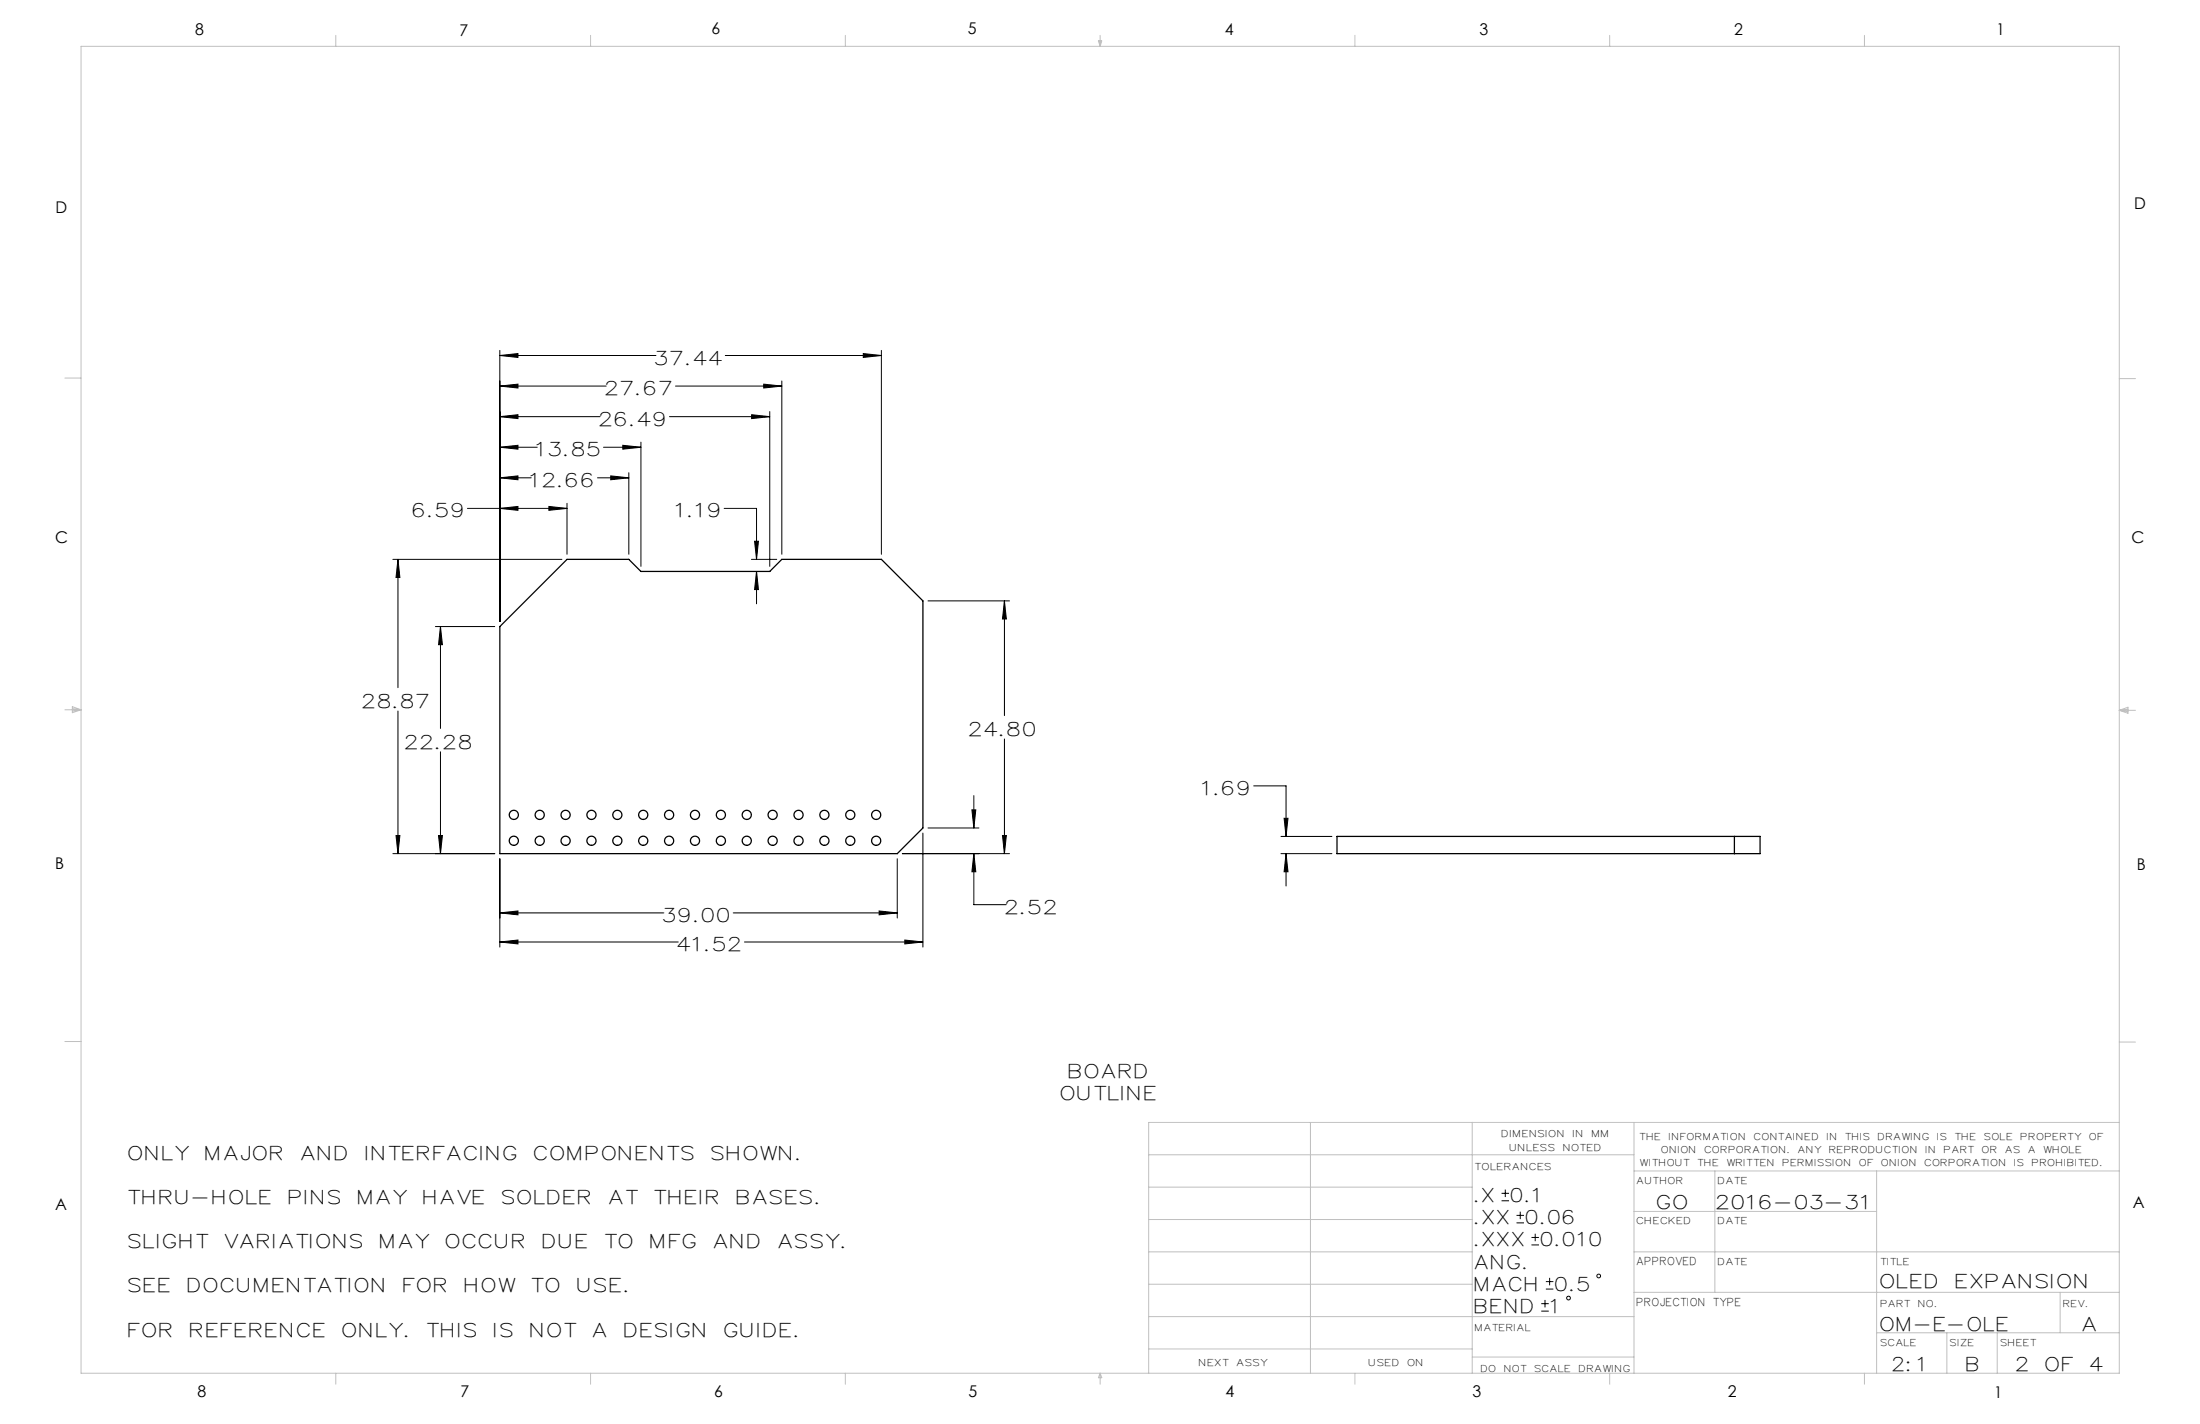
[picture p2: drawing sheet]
<svg xmlns="http://www.w3.org/2000/svg" width="432mm" height="279mm" viewBox="0 0 432 279" stroke-linecap="round" stroke-linejoin="round" font-family="sans-serif">
<g fill="none" stroke="#000" stroke-width=".2">
<path d="M98.1 75.8l3.6-.4v.7zM98.1 69.8l3.6-.4v.7zM98.1 68.8v53.1M98.1 75.8h20.9M98.1 69.8h30.6M132.6 75.8h20.9M142.4 69.8h30.6M149.9 75.4l3.6 .4-3.6 .3zM153.5 74.8v34M169.4 69.4l3.6 .4-3.6 .3zM173 68.8v40M91.7 99.8h19.6"/>
<path d="M98.1 99.8l3.6-.4v.7zM98.1 93.8l3.6-.4v.7zM98.1 87.8l3.6-.4v.7zM98.1 81.8l3.6-.4v.7zM98.1 93.8h6.2M98.1 87.8h7.3M98.1 81.8h19.7M107.7 99.4l3.6 .4-3.6 .3zM111.3 98.8v10M117.3 93.8h6.1M118.5 87.8h7.3M119.9 93.4l3.5 .4-3.5 .3z"/>
<path d="M122.2 87.4l3.6 .4-3.6 .3zM123.4 92.8v16M125.8 86.8v24.3M131.4 81.8h19.7M142.1 99.8h6.4v10M147.5 81.4l3.6 .4-3.6 .3zM151.1 80.8v30.3M77.1 109.8h33.2M78.1 109.8l.4 3.5h-.8zM78.1 109.8v25.1M147.5 109.8h5M148.1 106.2h.8l-.4 3.6z"/>
<path d="M148.5 112.1l.4 3.6h-.8zM148.5 112.1v6.4M182.1 117.9h16M197.1 117.9l.4 3.6h-.7zM197.1 117.9v22.5M78.1 139.5v28M85.5 122.9h11.6M86.5 122.9l.3 3.6h-.7zM86.5 122.9v20M86.5 147.5v20M190.8 158.9h.7l-.4 3.6zM191.1 156.1v6.4"/>
<path d="M197.1 145v22.5M246.1 154.2h6.3v9.9M77.1 167.5h20M77.7 163.9h.8l-.4 3.6zM86.1 163.9h.7l-.3 3.6zM98.1 179.1l3.6-.4v.8zM98.1 168.5v17.3M98.1 179.1h32.2M143.9 179.1h32.2M172.5 178.7l3.6 .4-3.6 .4zM176.1 168.5v11.6M177.1 167.5h21"/>
<path d="M181.1 163.5v22.3M182.1 162.5h10M191.1 167.5l.4 3.5h-.7zM191.1 167.5v10h6.4M196.8 163.9h.7l-.4 3.6zM251.4 167.5h10M251.4 164.1h10M252 160.6h.8l-.4 3.5zM252.4 167.5l.4 3.5h-.8zM252.4 167.5v6.3M98.1 184.8l3.6-.4v.8zM98.1 184.8h35"/>
<path d="M146.1 184.8h35M177.6 184.4l3.5 .4-3.5 .4zM294.7 235.6h1.5M294.7 234.1h1.5M295.4 233.4v1.5M297.7 239.9h1.4M297.7 238.5h1.4M298.4 237.7v1.5M300.6 244.3h1.5M300.6 242.8h1.5M301.3 242.1v1.4M302.5 257.3h1.5"/>
<path d="M302.5 255.8h1.5M303.2 255.1v1.4M303.4 252.9h1.5M303.4 251.5h1.5M304.1 250.7v1.5"/>
<circle cx="307.9" cy="254.7" r=".37"/>
<circle cx="313.8" cy="250.4" r=".37"/>
</g>
<g fill="none" stroke="#c0c0c0" stroke-width=".2">
<path d="M15.9 9.1h400.1v260.3h-400.1zM65.9 6.9v2.2M115.9 6.9v2.2M165.9 6.9v2.2M215.6 8h.6l-.3 1.1zM215.7 8l.2 1.1M215.9 6.9v2.2M216 8l-.1 1.1M265.9 6.9v2.2M315.9 6.9v2.2M365.9 6.9v2.2M12.7 74.2h3.2"/>
<path d="M416 74.3h3.1M12.7 139.3h3.2M14.2 139l1.7 .3M14.2 138.7l1.7 .6-1.7 .5zM15.9 139.3l-1.7 .2M416 139.4h3.1M416 139.4l1.7-.6v1.1zM416 139.4l1.7 .2M417.7 139.1l-1.7 .3M12.7 204.4h3.2M416 204.5h3.1M225.5 226.6h95.2"/>
<path d="M225.5 239.3h63.5M225.5 232.9h63.5M257.2 220.2v49.2M289 220.2v49.2M320.7 220.2v49.2M320.7 237.7h47.6M320.7 229.8h95.3M336.6 229.8v23.8M368.3 229.8v39.6M416 220.2h-190.5v49.2M225.5 258.3h95.2M225.5 245.6h63.5"/>
<path d="M225.5 252h63.5M320.7 253.6h95.3M320.7 245.6h95.3M404.3 253.6v7.9M65.9 269.4v2.2M115.9 269.4v2.2M165.9 269.4v2.2M215.9 269.4v2.2M215.9 269.4l.3 .9h-.6zM225.5 264.7h63.5M265.9 269.4v2.2M289 266.3h31.7"/>
<path d="M315.9 269.4v2.2M365.9 269.4v2.2M368.3 261.5h47.7M382.1 261.5v7.9M392 261.5v7.9"/>
</g>
<path d="M98.1 184.8l3.6-.4v.8zM177.6 184.4l3.5 .4-3.5 .4zM98.1 179.1l3.6-.4v.8zM172.5 178.7l3.6 .4-3.6 .4zM86.5 122.9l.3 3.6h-.7zM86.1 163.9h.7l-.3 3.6zM77.7 163.9h.8l-.4 3.6zM78.1 109.8l.4 3.5h-.8zM98.1 99.8l3.6-.4v.7zM107.7 99.4l3.6 .4-3.6 .3zM98.1 93.8l3.6-.4v.7zM119.9 93.4l3.5 .4-3.5 .3zM98.1 87.8l3.6-.4v.7zM122.2 87.4l3.6 .4-3.6 .3zM98.1 81.8l3.6-.4v.7zM147.5 81.4l3.6 .4-3.6 .3zM98.1 75.8l3.6-.4v.7zM149.9 75.4l3.6 .4-3.6 .3zM98.1 69.8l3.6-.4v.7zM169.4 69.4l3.6 .4-3.6 .3zM196.8 163.9h.7l-.4 3.6zM197.1 117.9l.4 3.6h-.7zM191.1 167.5l.4 3.5h-.7zM190.8 158.9h.7l-.4 3.6zM148.5 112.1l.4 3.6h-.8zM148.1 106.2h.8l-.4 3.6zM252 160.6h.8l-.4 3.5zM252.4 167.5l.4 3.5h-.8z" fill="#000"/>
<g fill="none" stroke="#000" stroke-width=".25">
<path d="M98.1 122.9l13.2-13.1h12.1l2.4 2.3h25.3l2.4-2.3h19.5l8.1 8.1v44.6l-5 5h-78zM262.4 164.1h83.1v3.4h-83.1zM340.4 164.1v3.4"/>
<circle cx="100.8" cy="159.9" r=".9"/>
<circle cx="105.9" cy="159.9" r=".9"/>
<circle cx="111" cy="159.9" r=".9"/>
<circle cx="116.1" cy="159.9" r=".9"/>
<circle cx="121.2" cy="159.9" r=".9"/>
<circle cx="126.2" cy="159.9" r=".9"/>
<circle cx="131.3" cy="159.9" r=".9"/>
<circle cx="136.4" cy="159.9" r=".9"/>
<circle cx="141.5" cy="159.9" r=".9"/>
<circle cx="146.6" cy="159.9" r=".9"/>
<circle cx="151.6" cy="159.9" r=".9"/>
<circle cx="156.7" cy="159.9" r=".9"/>
<circle cx="161.8" cy="159.9" r=".9"/>
<circle cx="166.9" cy="159.9" r=".9"/>
<circle cx="172" cy="159.9" r=".9"/>
<circle cx="100.8" cy="165" r=".9"/>
<circle cx="105.9" cy="165" r=".9"/>
<circle cx="111" cy="165" r=".9"/>
<circle cx="116.1" cy="165" r=".9"/>
<circle cx="121.2" cy="165" r=".9"/>
<circle cx="126.2" cy="165" r=".9"/>
<circle cx="131.3" cy="165" r=".9"/>
<circle cx="136.4" cy="165" r=".9"/>
<circle cx="141.5" cy="165" r=".9"/>
<circle cx="146.6" cy="165" r=".9"/>
<circle cx="151.6" cy="165" r=".9"/>
<circle cx="156.7" cy="165" r=".9"/>
<circle cx="161.8" cy="165" r=".9"/>
<circle cx="166.9" cy="165" r=".9"/>
<circle cx="172" cy="165" r=".9"/>
</g>
<g font-size="3.7">
<text x="128.7" y="71.5">37.44</text>
<text x="119" y="77.5">27.67</text>
<text x="117.8" y="83.5">26.49</text>
<text x="105.4" y="89.5">13.85</text>
<text x="104.3" y="95.5">12.66</text>
<text x="81.2" y="101.5">6.59</text>
<text x="132.8" y="101.5">1.19</text>
<text x="71.3" y="139">28.87</text>
<text x="79.6" y="147">22.28</text>
<text x="190.3" y="144.5">24.80</text>
<text x="236.1" y="156">1.69</text>
<text x="197.5" y="179.3">2.52</text>
<text x="130.3" y="180.9">39.00</text>
<text x="133.1" y="186.6">41.52</text>
<text x="208.3" y="215.9">OUTLINE</text>
<text x="209.9" y="211.6">BOARD</text>
<text x="25.4" y="227.6">ONLY</text>
<text x="40.5" y="227.6">MAJOR</text>
<text x="59.2" y="227.6">AND</text>
<text x="71.9" y="227.6">INTERFACING</text>
<text x="105" y="227.6">COMPONENTS</text>
<text x="139.7" y="227.6">SHOWN.</text>
<text x="25.4" y="236.3">THRU-HOLE</text>
<text x="56.8" y="236.3">PINS</text>
<text x="70.4" y="236.3">MAY</text>
<text x="83.3" y="236.3">HAVE</text>
<text x="98.7" y="236.3">SOLDER</text>
<text x="119.7" y="236.3">AT</text>
<text x="128.6" y="236.3">THEIR</text>
<text x="144.7" y="236.3">BASES.</text>
<text x="289.6" y="235.9">.X</text>
<text x="296.7" y="235.9">0.1</text>
<text x="325.4" y="237.1">GO</text>
<text x="337" y="237.1">2016-03-31</text>
<text x="25.4" y="244.9">SLIGHT</text>
<text x="44.3" y="244.9">VARIATIONS</text>
<text x="74.8" y="244.9">MAY</text>
<text x="87.6" y="244.9">OCCUR</text>
<text x="106.7" y="244.9">DUE</text>
<text x="118.9" y="244.9">TO</text>
<text x="127.8" y="244.9">MFG</text>
<text x="140.2" y="244.9">AND</text>
<text x="152.9" y="244.9">ASSY.</text>
<text x="289.6" y="244.6">.XXX</text>
<text x="289.6" y="240.2">.XX</text>
<text x="299.6" y="240.2">0.06</text>
<text x="302.6" y="244.6">0.010</text>
<text x="289.6" y="248.9">ANG.</text>
<text x="25.4" y="253.6">SEE</text>
<text x="37" y="253.6">DOCUMENTATION</text>
<text x="79.3" y="253.6">FOR</text>
<text x="91.4" y="253.6">HOW</text>
<text x="104.5" y="253.6">TO</text>
<text x="113.5" y="253.6">USE.</text>
<text x="289.6" y="257.6">BEND</text>
<text x="289.6" y="253.2">MACH</text>
<text x="304.5" y="257.6">1</text>
<text x="305.4" y="253.2">0.5</text>
<text x="369.2" y="252.8">OLED</text>
<text x="384" y="252.8">EXPANSION</text>
<text x="25.4" y="262.3">FOR</text>
<text x="37.5" y="262.3">REFERENCE</text>
<text x="67.4" y="262.3">ONLY.</text>
<text x="84" y="262.3">THIS</text>
<text x="97.1" y="262.3">IS</text>
<text x="104.2" y="262.3">NOT</text>
<text x="116.5" y="262.3">A</text>
<text x="122.7" y="262.3">DESIGN</text>
<text x="142.3" y="262.3">GUIDE.</text>
<text x="369.2" y="261.2">OM-E-OLE</text>
<text x="408.9" y="261.2">A</text>
<text x="371.6" y="269.1">2:1</text>
<text x="386.1" y="269.1">B</text>
<text x="395.8" y="269.1">2</text>
<text x="401.6" y="269.1">OF</text>
<text x="410.4" y="269.1">4</text>
</g>
<g font-size="3.2">
<text x="38.3" y="6.9">8</text>
<text x="90.2" y="7">7</text>
<text x="139.7" y="6.8">6</text>
<text x="190" y="6.8">5</text>
<text x="240.4" y="6.8">4</text>
<text x="290.4" y="6.9">3</text>
<text x="340.4" y="6.8">2</text>
<text x="391.9" y="6.9">1</text>
<text x="10.9" y="41.8">D</text>
<text x="418.9" y="41">D</text>
<text x="10.9" y="106.5">C</text>
<text x="418.4" y="106.6">C</text>
<text x="10.8" y="170.4">B</text>
<text x="419.4" y="170.8">B</text>
<text x="10.8" y="237.4">A</text>
<text x="418.6" y="237">A</text>
<text x="38.8" y="274.1">8</text>
<text x="90.4" y="274.1">7</text>
<text x="140.2" y="274.1">6</text>
<text x="190.1" y="274.1">5</text>
<text x="240.5" y="274.1">4</text>
<text x="289" y="274.1">3</text>
<text x="339.1" y="274.1">2</text>
<text x="391.4" y="274.4">1</text>
</g>
<g font-size="2.1">
<text x="321.3" y="248.2">APPROVED</text>
<text x="321.3" y="256.3">PROJECTION TYPE</text>
</g>
<g font-size="1.8">
<text x="294.9" y="223.2">DIMENSION</text>
<text x="296.4" y="225.8">UNLESS</text>
<text x="306.9" y="225.8">NOTED</text>
<text x="308.8" y="223.2">IN</text>
<text x="312.5" y="223.2">MM</text>
<text x="321.9" y="223.6">THE</text>
<text x="326.2" y="226.2">ONION</text>
<text x="327.7" y="223.6">INFORMATION</text>
<text x="334.7" y="226.2">CORPORATION.</text>
<text x="344.4" y="223.6">CONTAINED</text>
<text x="353" y="226.2">ANY</text>
<text x="358.7" y="223.6">IN</text>
<text x="359.1" y="226.2">REPRODUCTION</text>
<text x="362.3" y="223.6">THIS</text>
<text x="368.7" y="223.6">DRAWING</text>
<text x="378.1" y="226.2">IN</text>
<text x="380.4" y="223.6">IS</text>
<text x="381.7" y="226.2">PART</text>
<text x="383.8" y="223.6">THE</text>
<text x="389.1" y="226.2">OR</text>
<text x="389.6" y="223.6">SOLE</text>
<text x="393.7" y="226.2">AS</text>
<text x="396.7" y="223.6">PROPERTY</text>
<text x="398.2" y="226.2">A</text>
<text x="401.2" y="226.2">WHOLE</text>
<text x="410.2" y="223.6">OF</text>
<text x="289.6" y="229.5">TOLERANCES</text>
<text x="321.3" y="232.2">AUTHOR</text>
<text x="322" y="228.8">WITHOUT</text>
<text x="333.3" y="228.8">THE</text>
<text x="337.3" y="232.2">DATE</text>
<text x="339" y="228.8">WRITTEN</text>
<text x="350" y="228.8">PERMISSION</text>
<text x="365" y="228.8">OF</text>
<text x="369.4" y="228.8">ONION</text>
<text x="377.9" y="228.8">CORPORATION</text>
<text x="395.5" y="228.8">IS</text>
<text x="398.9" y="228.8">PROHIBITED.</text>
<text x="321.3" y="240.1">CHECKED</text>
<text x="337.3" y="240.1">DATE</text>
<text x="337.3" y="248.2">DATE</text>
<text x="369.2" y="248.2">TITLE</text>
<text x="369.2" y="256.4">PART</text>
<text x="376.6" y="256.4">NO.</text>
<text x="405.1" y="256.4">REV.</text>
<text x="289.6" y="261.1">MATERIAL</text>
<text x="235.4" y="268">NEXT</text>
<text x="242.8" y="268">ASSY</text>
<text x="268.8" y="268">USED</text>
<text x="276.4" y="268">ON</text>
<text x="290.8" y="269.1">DO</text>
<text x="295.3" y="269.1">NOT</text>
<text x="301.3" y="269.1">SCALE</text>
<text x="310" y="269.1">DRAWING</text>
<text x="369.2" y="264">SCALE</text>
<text x="382.8" y="264">SIZE</text>
<text x="392.8" y="264">SHEET</text>
</g>
</svg>
